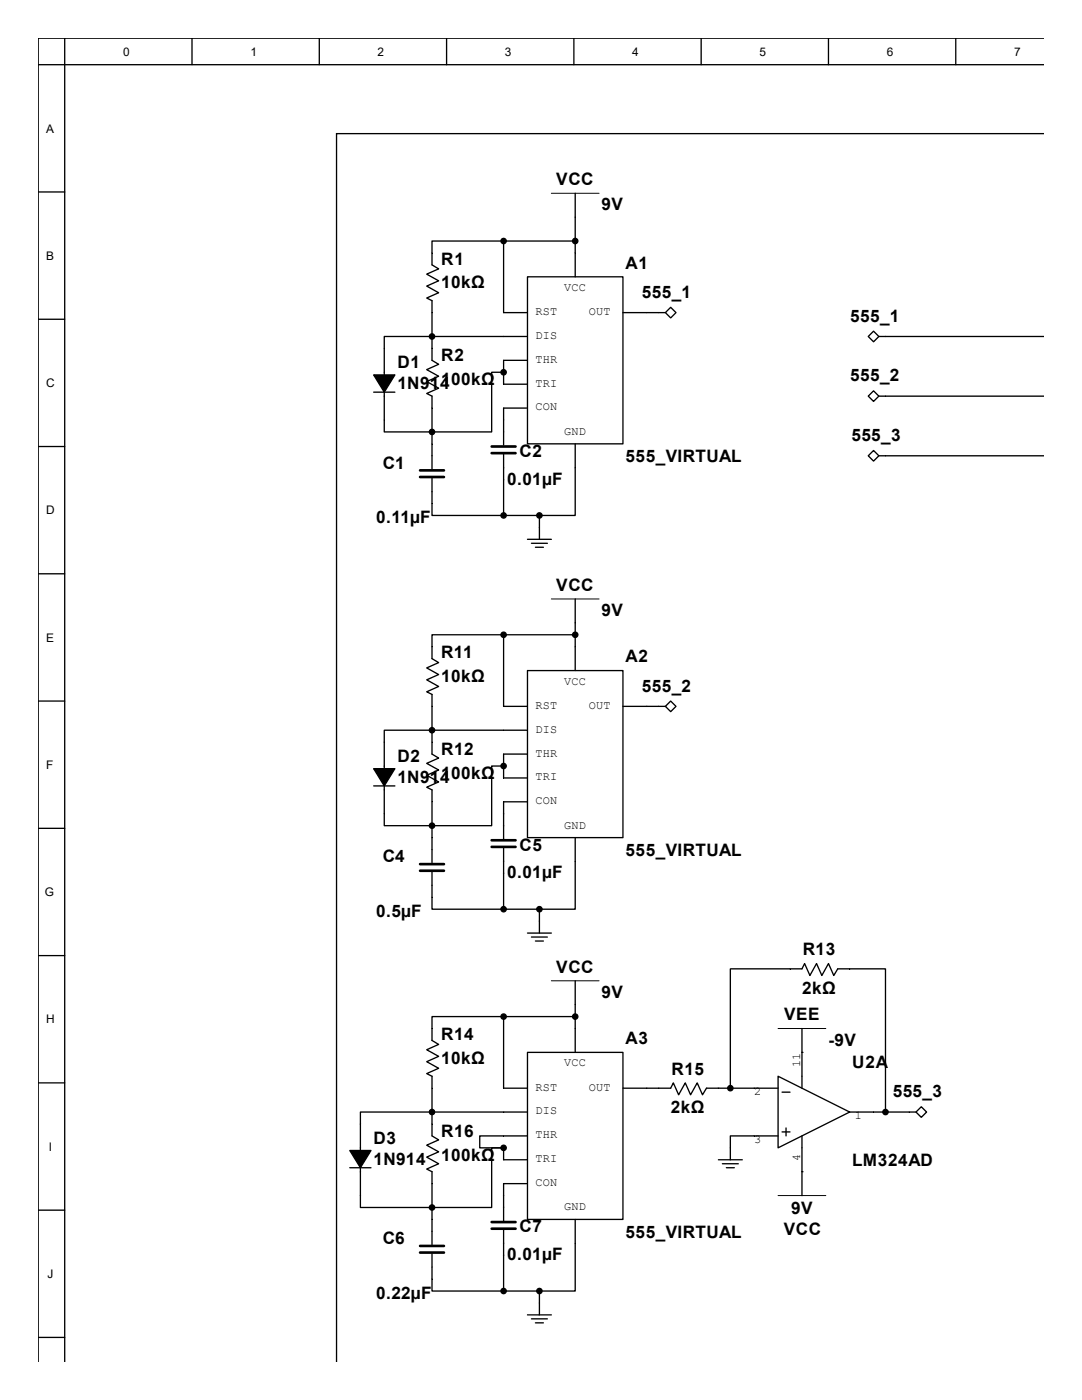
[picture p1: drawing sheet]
<svg xmlns="http://www.w3.org/2000/svg" width="216mm" height="279mm" viewBox="0 0 216 279" stroke-linecap="round" stroke-linejoin="round" font-family="sans-serif">
<g fill="none" stroke="#000" stroke-width=".26">
<path d="M7.6 12.9h200.7M12.9 7.6v264.2M38.3 7.6v5.3M63.7 7.6v5.3M89.1 7.6v5.3M114.5 7.6v5.3M139.9 7.6v5.3M165.3 7.6v5.3M190.7 7.6v5.3M208.3 7.6h-200.7v264.2M7.6 38.3h5.3M114.8 38.6v16.6"/>
<path d="M208.3 26.7h-141.1v245.1M100.5 48.1h-14.3v4.8l1.3 .8-2.4 1 2.4 1.3-2.4 1.1 2.4 1.3-2.4 1.1 1.1 .5v11.9l1.3 .8-2.4 1.1 2.4 1.3-2.4 1 2.4 1.4-2.4 1 1.1 .6v14.5M100.5 48.1v14.3h4.8M100.5 48.1h14.3M105.3 55.2h19v33.4h-19zM7.6 63.7h5.3M74.6 78.3h4.2M105.3 67.2h-28.6v19h21.4v-11.9h2.4M105.3 71.9h-4.8v4.8h4.8M124.3 62.4h8.5M132.8 62.4l1-1.1 1.1 1.1-1.1 1zM174.3 66.1l1.1 1.1-1.1 1-1.1-1z"/>
<path d="M174.3 78l1.1 1.1-1.1 1-1.1-1zM175.4 67.2h32.9M175.4 79.1h32.9M7.6 89.1h5.3M86.2 95.5v7.4h14.3M100.5 90.7v12.2M105.3 81.4h-4.8v7.4M114.8 88.6v14.3h-7.2M174.3 89.9l1.1 1.1-1.1 1-1.1-1zM175.4 91h32.9M7.6 114.5h5.3M100.5 102.9h7.1"/>
<path d="M105.3 107.6h4.7M106 108.4h3.2M106.8 109.2h1.6M107.6 102.9v4.7M114.8 119.5v14.3M7.6 139.9h5.3M100.5 126.7h-14.3v4.7l1.3 .8-2.4 1.1 2.4 1.3-2.4 1.1 2.4 1.3-2.4 1.1 1.1 .5v11.9l1.3 .8-2.4 1 2.4 1.4-2.4 1 2.4 1.4-2.4 1 1.1 .5v14.6M100.5 126.7v14.3h4.8M100.5 126.7h14.3M105.3 133.8h19v33.4h-19zM74.6 156.8h4.2M105.3 145.7h-28.6v19.1h21.4v-11.9h2.4"/>
<path d="M105.3 150.5h-4.8v4.8h4.8M124.3 141h8.5M132.8 141l1-1.1 1.1 1.1-1.1 1zM7.6 165.3h5.3M86.2 174v7.5h14.3M100.5 169.3v12.2M105.3 160h-4.8v7.4M114.8 167.2v14.3h-7.2M7.6 190.7h5.3M100.5 181.5h7.1M105.3 186.2h4.7M106 187h3.2"/>
<path d="M106.8 187.8h1.6M107.6 181.5v4.7M114.8 195.7v14.3M7.6 216.1h5.3M100.5 202.9h-14.3v4.7l1.3 .8-2.4 1.1 2.4 1.3-2.4 1.1 2.4 1.3-2.4 1.1 1.1 .5v11.9l1.3 .8-2.4 1 2.4 1.4-2.4 1 2.4 1.4-2.4 1 1.1 .5v14.6M100.5 202.9v14.3h4.8M100.5 202.9h14.3M105.3 210h19v33.4h-19zM124.3 217.2h9.5l.6-1.1 1 2.4 1.3-2.4 1.1 2.4 1.3-2.4 1.1 2.4 .8-1.3h14.3M145.7 217.2v-23.8h14.3l.5-1.1 1.1 2.4 1.3-2.4 1.1 2.4 1.3-2.4 1.1 2.4 .8-1.3h9.5v28.5M155.3 214.8l14.2 7.1-14.2 7.2zM156.1 218h1.5"/>
<path d="M160 210h.1M160 205.3v11.9M69.8 233h4.2M100.5 229.1v2.4h4.8M105.3 226.7h-9.6v2.4h4.8M105.3 221.9h-33.4v19.1h26.2v-11.9h2.4M105.3 236.2h-4.8v7.4M143.4 231.5h4.7M144.1 232.3h3.2M144.9 233h1.6M155.3 226.7h-9.6v4.8M156.1 225.9h1.5"/>
<path d="M156.8 225.1v1.6M160 233.8h.1M160 226.7v11.9M169.5 221.9h13.3M182.8 221.9l1-1 1.1 1-1.1 1.1zM7.6 241.5h5.3M86.2 250.2v7.5h14.3M100.5 245.5v12.2M100.5 257.7h7.1M107.6 257.7v4.7M114.8 243.4v14.3h-7.2M7.6 266.9h5.3"/>
<path d="M105.3 262.4h4.7M106 263.2h3.2M106.8 264h1.6"/>
</g>
<path d="M110 38.6h9.5M110 119.5h9.5M110 195.7h9.5M155.3 205.3h9.5M155.3 238.6h9.5" fill="none" stroke="#000" stroke-width=".2"/>
<path d="M83.8 93.9h4.8M83.8 95.2h4.8M98.1 89.1h4.8M98.1 90.4h4.8M83.8 172.5h4.8M83.8 173.8h4.8M98.1 167.7h4.8M98.1 169h4.8M83.8 248.7h4.8M83.8 250h4.8M98.1 243.9h4.8M98.1 245.2h4.8" fill="none" stroke="#000" stroke-width=".53"/>
<g fill="#000" stroke="#000" stroke-width=".26">
<path d="M74.6 74.8h4.2l-2.1 3.5zM74.6 153.4h4.2l-2.1 3.4zM69.8 229.6h4.2l-2.1 3.4z"/>
<circle cx="100.5" cy="48.1" r=".53"/>
<circle cx="114.8" cy="48.1" r=".53"/>
<circle cx="86.2" cy="67.2" r=".53"/>
<circle cx="100.5" cy="74.3" r=".53"/>
<circle cx="86.2" cy="86.2" r=".53"/>
<circle cx="100.5" cy="102.9" r=".53"/>
<circle cx="107.6" cy="102.9" r=".53"/>
<circle cx="100.5" cy="126.7" r=".53"/>
<circle cx="114.8" cy="126.7" r=".53"/>
<circle cx="86.2" cy="145.7" r=".53"/>
<circle cx="100.5" cy="152.9" r=".53"/>
<circle cx="86.2" cy="164.8" r=".53"/>
<circle cx="100.5" cy="181.5" r=".53"/>
<circle cx="107.6" cy="181.5" r=".53"/>
<circle cx="100.5" cy="202.9" r=".53"/>
<circle cx="114.8" cy="202.9" r=".53"/>
<circle cx="145.7" cy="217.2" r=".53"/>
<circle cx="86.2" cy="221.9" r=".53"/>
<circle cx="100.5" cy="229.1" r=".53"/>
<circle cx="176.7" cy="221.9" r=".53"/>
<circle cx="86.2" cy="241" r=".53"/>
<circle cx="100.5" cy="257.7" r=".53"/>
<circle cx="107.6" cy="257.7" r=".53"/>
</g>
<g font-size="3.4">
<text x="111" y="37">VCC</text>
<text x="120" y="42">9V</text>
<text x="88.1" y="52.8">R1</text>
<text x="124.8" y="53.6">A1</text>
<text x="88.1" y="57.6">10kΩ</text>
<text x="128.1" y="59.4">555_1</text>
<text x="169.7" y="64.2">555_1</text>
<text x="79.3" y="73.4">D1</text>
<text x="79.3" y="77.7">1N914</text>
<text x="88.1" y="72.1">R2</text>
<text x="88.1" y="76.9">100kΩ</text>
<text x="169.7" y="76.1">555_2</text>
<text x="169.9" y="88">555_3</text>
<text x="76.4" y="93.6">C1</text>
<text x="103.6" y="91.2">C2</text>
<text x="124.8" y="92.2">555_VIRTUAL</text>
<text x="101.2" y="96.7">0.01µF</text>
<text x="75.1" y="104.4">0.11µF</text>
<text x="111" y="117.9">VCC</text>
<text x="120" y="122.9">9V</text>
<text x="88.1" y="131.4">R11</text>
<text x="88.1" y="136.2">10kΩ</text>
<text x="124.8" y="132.2">A2</text>
<text x="128.1" y="138">555_2</text>
<text x="79.3" y="152">D2</text>
<text x="88.1" y="150.7">R12</text>
<text x="88.1" y="155.5">100kΩ</text>
<text x="79.3" y="156.3">1N914</text>
<text x="76.4" y="172.1">C4</text>
<text x="103.6" y="169.8">C5</text>
<text x="124.8" y="170.8">555_VIRTUAL</text>
<text x="101.2" y="175.3">0.01µF</text>
<text x="75.1" y="183">0.5µF</text>
<text x="160.2" y="190.7">R13</text>
<text x="111" y="194.1">VCC</text>
<text x="120" y="199.1">9V</text>
<text x="156.5" y="203.6">VEE</text>
<text x="160.1" y="198.3">2kΩ</text>
<text x="88.1" y="207.6">R14</text>
<text x="124.8" y="208.4">A3</text>
<text x="165.3" y="208.7">-9V</text>
<text x="88.1" y="212.3">10kΩ</text>
<text x="134" y="214.5">R15</text>
<text x="170" y="213.1">U2A</text>
<text x="178.1" y="219">555_3</text>
<text x="88.1" y="226.9">R16</text>
<text x="133.9" y="222.2">2kΩ</text>
<text x="74.5" y="228.2">D3</text>
<text x="74.5" y="232.5">1N914</text>
<text x="88.1" y="231.7">100kΩ</text>
<text x="170" y="232.7">LM324AD</text>
<text x="103.6" y="246">C7</text>
<text x="157.9" y="242.3">9V</text>
<text x="76.4" y="248.3">C6</text>
<text x="101.2" y="251.5">0.01µF</text>
<text x="124.8" y="247">555_VIRTUAL</text>
<text x="156.4" y="246.5">VCC</text>
<text x="75.1" y="259.2">0.22µF</text>
</g>
<g font-size="2.4">
<text x="24.6" y="11.1">0</text>
<text x="50" y="11.1">1</text>
<text x="75.4" y="11.1">2</text>
<text x="100.8" y="11.1">3</text>
<text x="126.2" y="11.1">4</text>
<text x="151.6" y="11.1">5</text>
<text x="177" y="11.1">6</text>
<text x="202.4" y="11.1">7</text>
<text x="9.2" y="26.5">A</text>
<text x="9.2" y="51.9">B</text>
<text x="112.6" y="58">VCC</text>
<text x="106.8" y="62.9">RST</text>
<text x="117.5" y="62.9">OUT</text>
<text x="106.8" y="67.6">DIS</text>
<text x="9.2" y="77.3">C</text>
<text x="106.8" y="72.4">THR</text>
<text x="106.8" y="77.2">TRI</text>
<text x="106.8" y="81.9">CON</text>
<text x="112.6" y="86.8">GND</text>
<text x="9.2" y="102.7">D</text>
<text x="9.2" y="128.1">E</text>
<text x="112.6" y="136.6">VCC</text>
<text x="106.8" y="141.5">RST</text>
<text x="117.5" y="141.5">OUT</text>
<text x="106.8" y="146.2">DIS</text>
<text x="9.2" y="153.5">F</text>
<text x="106.8" y="151">THR</text>
<text x="106.8" y="155.7">TRI</text>
<text x="106.8" y="160.5">CON</text>
<text x="112.6" y="165.4">GND</text>
<text x="8.9" y="178.9">G</text>
<text x="9.2" y="204.3">H</text>
<text x="112.6" y="212.8">VCC</text>
<text x="159.6" y="213" transform="rotate(-90 159.6 213)">11</text>
<text x="106.8" y="217.7">RST</text>
<text x="117.5" y="217.7">OUT</text>
<text x="150.5" y="218.5">2</text>
<text x="106.8" y="222.4">DIS</text>
<text x="106.8" y="227.2">THR</text>
<text x="170.6" y="223.3">1</text>
<text x="9.7" y="229.7">I</text>
<text x="106.8" y="231.9">TRI</text>
<text x="150.5" y="228">3</text>
<text x="159.6" y="231.6" transform="rotate(-90 159.6 231.6)">4</text>
<text x="106.8" y="236.7">CON</text>
<text x="112.6" y="241.6">GND</text>
<text x="9.5" y="255.1">J</text>
</g>
</svg>
